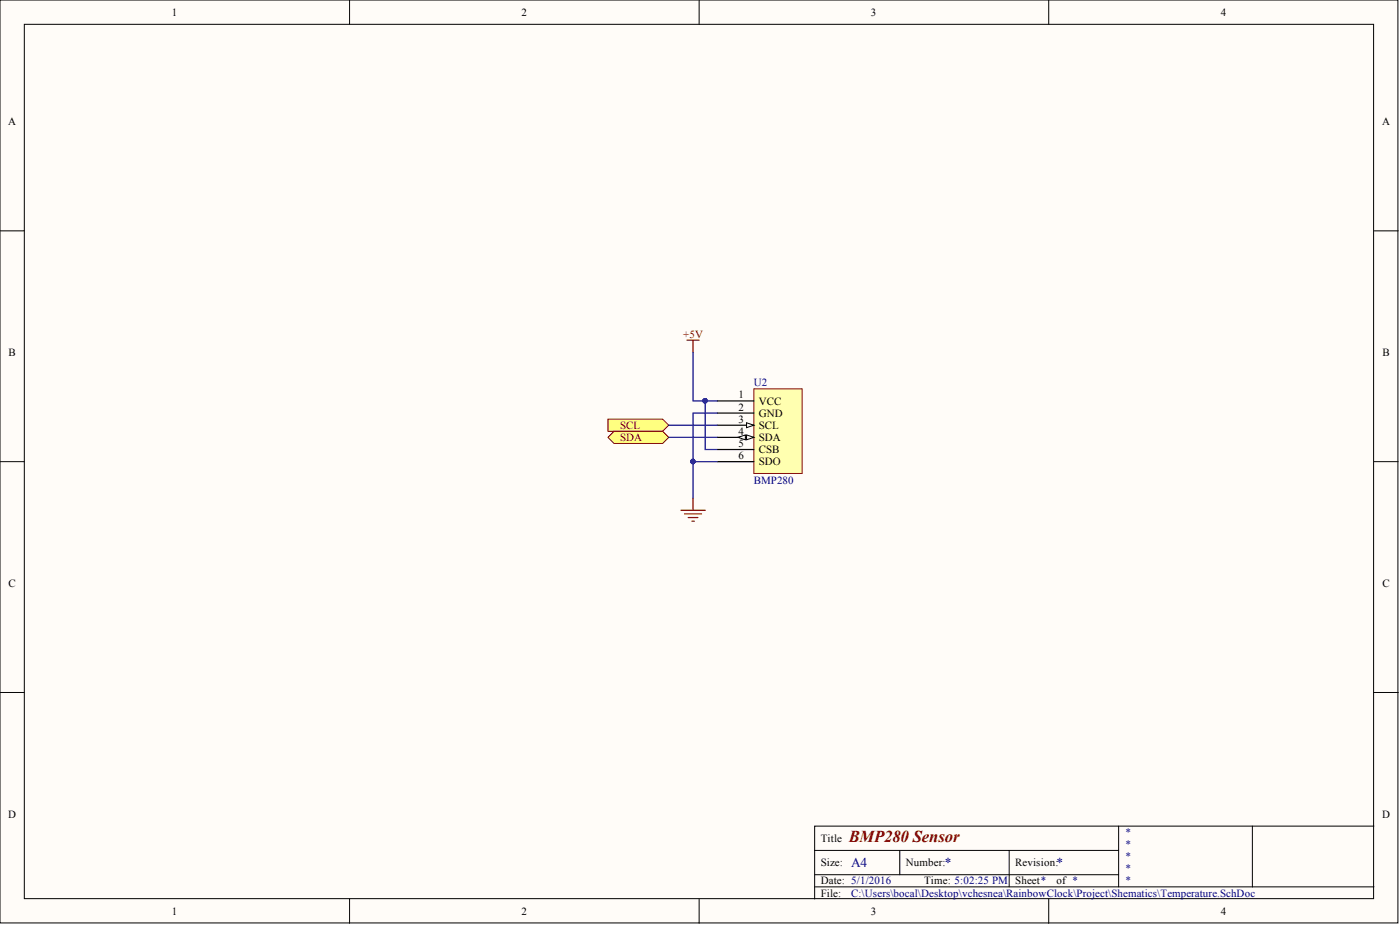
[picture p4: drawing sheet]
<svg xmlns="http://www.w3.org/2000/svg" width="292mm" height="193mm" viewBox="0 0 292 193" stroke-linecap="round" stroke-linejoin="round" font-family="sans-serif">
<g fill="#fffcf8" stroke="#000" stroke-width=".21">
<path d="M0 0h291.7v192.5h-291.7z"/>
<path d="M5.1 5.1h281.5v182.4h-281.5z"/>
</g>
<g fill="none" stroke="#000" stroke-width=".21">
<path d="M72.9 0v5.1M145.9 0v5.1M218.8 0v5.1M0 48.2h5.1M286.7 48.2h5M0 96.3h5.1M286.7 96.3h5M0 144.5h5.1M286.7 144.5h5M170 177.4h63.4M187.7 177.4v5.1M210.6 177.4v7.6"/>
<path d="M233.4 172.3v12.7M261.3 172.3h-91.3v15.2M286.7 172.3h-25.4v12.7M72.9 187.5v5.1M145.9 187.5v5.1M170 185h116.7M170 182.5h63.4M218.8 187.5v5.1"/>
</g>
<path d="M157.3 81.1h10.1v17.7h-10.1z" fill="#ffffb0" stroke="#800000" stroke-width=".21"/>
<path d="M149.7 83.6h7.6M149.7 86.2h7.6M149.7 88.7h7.6" fill="none" stroke="#000" stroke-width=".25"/>
<path d="M155.8 88.2l1.5 .5-1.5 .5z" fill="#fffcf8" stroke="#000" stroke-width=".21"/>
<path d="M149.7 91.2h7.6" fill="none" stroke="#000" stroke-width=".25"/>
<g fill="#fffcf8" stroke="#000" stroke-width=".21">
<path d="M155.8 90.7l1.5 .5-1.5 .5z"/>
<path d="M154 91.2l1.5-.5v1z"/>
</g>
<path d="M149.7 93.8h7.6M149.7 96.3h7.6" fill="none" stroke="#000" stroke-width=".25"/>
<path d="M143.3 71h2.6M144.6 71v2.5M142.1 106.4h5M142.8 107.2h3.6M143.6 108h2M144.3 108.7h.6M144.6 103.9v2.5" fill="none" stroke="#800000" stroke-width=".25"/>
<g fill="#ffff80" stroke="#800000" stroke-width=".21">
<path d="M126.8 87.4h11.5l1.2 1.3-1.2 1.3h-11.5z" fill-rule="evenodd"/>
<path d="M126.8 91.2l1.3-1.2h10.2l1.2 1.2-1.2 1.3h-10.2z" fill-rule="evenodd"/>
</g>
<path d="M144.6 73.5v10.1h5.1M139.5 88.7h10.2M139.5 91.2h10.2M144.6 96.3h5.1M147.1 83.6v10.2h2.6M149.7 86.2h-5.1v17.7" fill="none" stroke="#000080" stroke-width=".25"/>
<g fill="#000080" stroke="#000080" stroke-width=".21">
<circle cx="147.1" cy="83.6" r=".47"/>
<circle cx="144.6" cy="96.3" r=".47"/>
</g>
<text font-size="3.5" fill="#800000" x="177.1" y="175.6">BMP280 Sensor</text>
<g font-size="2.8" fill="#000080">
<text x="177.6" y="180.9">A4</text>
<text x="197.1" y="180.9">*</text>
<text x="220.5" y="180.9">*</text>
</g>
<g font-size="2.3">
<text x="35.9" y="3.3">1</text>
<text x="108.8" y="3.3">2</text>
<text x="181.7" y="3.3">3</text>
<text x="254.7" y="3.3">4</text>
<text x="1.7" y="26.1">A</text>
<text x="288.4" y="26.1">A</text>
<text x="1.8" y="74.3">B</text>
<text x="288.4" y="74.3">B</text>
<text x="154.1" y="83.1">1</text>
<text x="154.1" y="85.7">2</text>
<text x="154.1" y="88.2">3</text>
<text x="158.3" y="84.4">VCC</text>
<text x="158.3" y="86.9">GND</text>
<text x="158.3" y="89.5">SCL</text>
<text x="154.1" y="90.7">4</text>
<text x="154.1" y="93.3">5</text>
<text x="154.1" y="95.8">6</text>
<text x="158.3" y="92">SDA</text>
<text x="158.3" y="94.5">CSB</text>
<text x="158.3" y="97.1">SDO</text>
<text x="1.8" y="122.4">C</text>
<text x="288.4" y="122.4">C</text>
<text x="1.7" y="170.6">D</text>
<text x="288.4" y="170.6">D</text>
<text x="171.2" y="175.6">Title</text>
<text x="171.2" y="180.7">Size:</text>
<text x="171.2" y="184.5">Date: 5/1/2016</text>
<text x="189" y="180.7">Number:</text>
<text x="192.8" y="184.5">Time: 5:02:25 PM</text>
<text x="211.8" y="180.7">Revision:</text>
<text x="211.8" y="184.5">Sheet*</text>
<text x="220.5" y="184.5">of *</text>
<text x="35.9" y="190.8">1</text>
<text x="108.8" y="190.8">2</text>
<text x="171.2" y="187">File:</text>
<text x="181.7" y="190.8">3</text>
<text x="254.7" y="190.8">4</text>
</g>
<g font-size="2.3" fill="#800000">
<text x="142.6" y="70.5">+5V</text>
<text x="129.4" y="89.5">SCL</text>
<text x="129.4" y="92">SDA</text>
</g>
<g font-size="2.3" fill="#000080">
<text x="157.3" y="80.6">U2</text>
<text x="157.3" y="100.9">BMP280</text>
<text x="234.7" y="174.4">*</text>
<text x="234.7" y="176.9">*</text>
<text x="234.7" y="179.4">*</text>
<text x="234.7" y="182">*</text>
<text x="234.7" y="184.5">*</text>
<text x="177.6" y="187">C:\Users\bocal\Desktop\vchesnea\RainbowClock\Project\Shematics\Temperature.SchDoc</text>
</g>
</svg>
